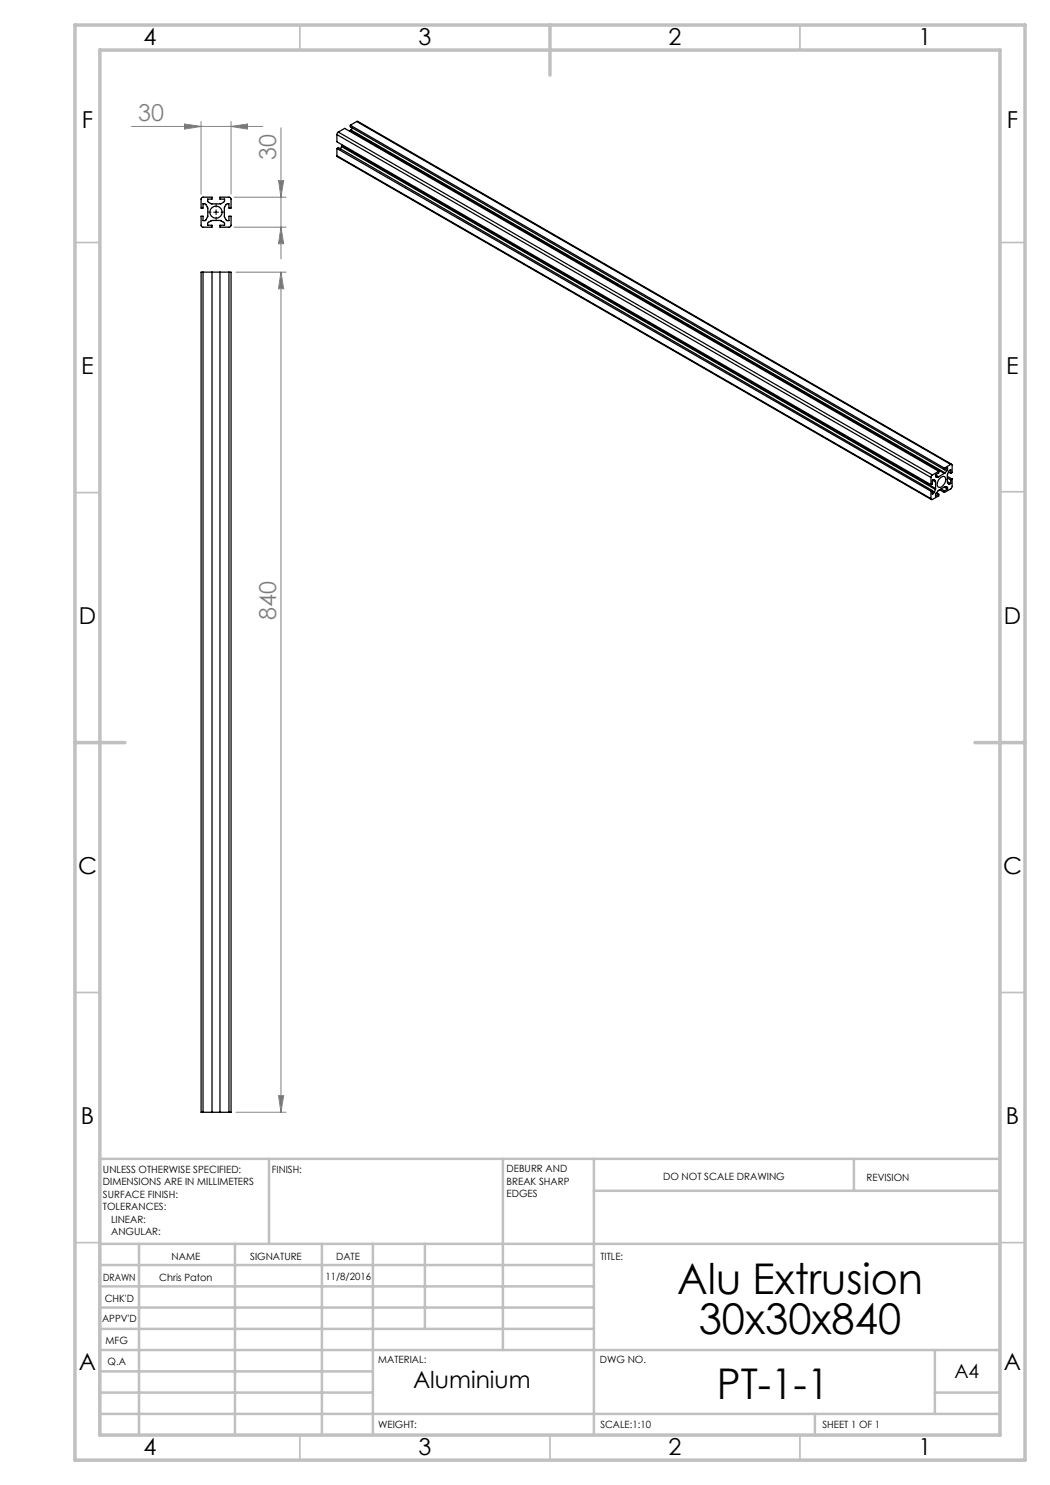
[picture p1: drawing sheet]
<svg xmlns="http://www.w3.org/2000/svg" width="210mm" height="297mm" viewBox="0 0 210 297" stroke-linecap="round" stroke-linejoin="round" font-family="sans-serif">
<g fill="none" stroke="#808080" stroke-width=".2">
<path d="M26.3 25.3h26.3M36.9 24.8l3.3 .5-3.3 .5zM40.2 24.3v14.5M46.2 25.3l3.3-.5v1zM46.2 24.3v14.5M46.8 39.4h10.4M55.7 36.1h1l-.5 3.3zM56.2 25.6v26.2M46.8 45.4h10.4M47.2 54.4h10M56.2 45.4l.5 3.4h-1zM56.2 54.4l.5 3.3h-1z"/>
<path d="M56.2 54.4v168.1M55.7 219.1h1l-.5 3.4zM47.2 222.5h10"/>
</g>
<path d="M42.2 42.4h-.7M43.2 41.4v-.7M43.2 43.4v.7M44.2 42.4h.7" fill="none" stroke="#000" stroke-width=".2" stroke-dasharray="15.2 1.3 1.3 1.3"/>
<path d="M42.7 42.4h1M43.2 41.9v1" fill="none" stroke="#000" stroke-width=".2"/>
<g fill="none" stroke="#c0c0c0" stroke-width=".35">
<path d="M60 5v5M160 5v5M15 48.5h5M200 48.5h5M15 98.5h5M200 98.4h5M15 198.5h5M200 198.5h5M15 248.5h5M200 248.5h5M60 287v5M110 287v5"/>
<path d="M160 287v5"/>
</g>
<g fill="none" stroke="#c0c0c0" stroke-width=".5">
<path d="M53.8 231.8v17M100.6 231.8v38.2M118.8 231.8v55.2M118.8 238.2h81.2M170.8 231.8v6.4M200 231.8h-180v55.2M20 248.8h180M20 257.3h98.8M20 253h98.8M27.8 248.8v38.2M47 248.8v38.2M64.4 248.8v38.2"/>
<path d="M74.6 248.8v38.2M85 248.8v17M20 265.8h98.8M20 261.5h98.8M20 278.5h54.6M20 274.3h54.6M20 270h180M187 278.5h13M187 270v12.8M20 282.8h180M163 282.8v4.2"/>
</g>
<path d="M15 5h190v287h-190zM20 10h180v277h-180zM110 5v10M15 148.5h10M195 148.5h10" fill="none" stroke="#c0c0c0" stroke-width=".7"/>
<g fill="#808080">
<path d="M36.9 24.8l3.3 .5-3.3 .5zM46.2 25.3l3.3-.5v1z"/>
<path d="M55.7 36.1h1l-.5 3.3zM56.2 45.4l.5 3.4h-1z"/>
<path d="M56.2 54.4l.5 3.3h-1zM55.7 219.1h1l-.5 3.4z"/>
</g>
<g fill="none" stroke="#000" stroke-width=".25">
<path d="M40.3 39.5l2.1-.1v.4h-.9v.4l.2 .3 .6 .3h1.8l.7-.4 .1-.6h-.9v-.4l2 .1 .2 .3v1.8h-.4v-.9l-.6 .2-.3 .6v1.9l.4 .7h.5v-.9h.4l-.1 2.1-.2 .1h-1.9v-.4h.9l-.1-.6-.7-.3h-1.8l-.7 .4-.1 .5h.9v.4l-2.1-.1-.1-2.1h.4v.9h.5l.5-.8v-1.7l-.4-.7-.6-.2v.9h-.4zM67.4 31.1v.2l118.9 68.6M67.4 26.9l118.8 68.6M67.4 26.9v1.5l118.8 68.5M67.4 29.7v1.4M67.4 29.7l118.8 68.5M67.4 31.1l118.8 68.6M67.4 29.7l.3-.2 118.8 68.6M67.7 26.4l-.3 .5M67.7 26.4l118.8 68.6M67.7 26.4l1.2-.7 118.8 68.6M68.3 29.3l118.8 68.6"/>
<path d="M68.3 29.3l-.2 .5M68.3 29.1v.2M68.3 29.1l118.8 68.6M68.3 28.9v.2M70.1 26.1l118.8 68.6M70.1 26.1l-.2 .1M70.1 25l118.8 68.6M70.1 25v.4l118.8 68.5M70.2 26l-.1 .1M70.2 26l118.8 68.6M70.5 25.6l-.3 .4M71.3 24.3h.2l118.8 68.5"/>
<path d="M71.3 24.3l-1.2 .7M71.3 24.3l118.8 68.6M40.6 54.4h-.4v168.1h.4M40.6 54.4v168.1M40.6 54.4h5.2M42.4 54.4v168.1M44 54.4v168.1M45.8 54.4h.4v168.1h-.4M45.8 54.4v168.1M186.2 95.5v1.4M186.2 98.2v1.5M186.5 95l-.3 .5"/>
<path d="M186.5 98.1l-.3 .1M186.5 98.1v.7l.2-.1M186.5 98.2l.4 .2M186.5 98.6l.2 .1M186.5 96l.6 .4M186.6 96l.5 .3M186.8 95.9l.1 .1M186.9 98.4l-.2 .3M186.9 96l-.4 .1v.7l-.3 .1M186.9 96l.2 .3M187.1 96.3v.1M187.1 97.9l-.2 .5"/>
<path d="M187.1 97.7v.2M187.1 96.4v1.3M187.1 95.1l.5 .3M187.1 95l.6 .4M187.1 95.3l.2 .1M187.3 95.4h.3M187.3 98.6l.4 .2M187.7 95.4h-.1M187.7 94.3v.3l-.6 .4v.3l.2 .1M187.7 98.8v.4l-1.2 .7h-.2l-.1-.2M187.7 94.3l-1.2 .7M187.9 98l1 .5"/>
<path d="M188 95.6a.62 .62 0 0 1 .8-.3 .62 .62 0 0 1 .3 .8 1.54 1.54 0 0 1-1.3 1.4 1.01 1.01 0 0 1 0-1.7zM188.2 97.8l.7 .4M188.8 97.4l.7 .4M188.9 94.7l-1.2 .7M188.9 93.6v.3M188.9 98.2v.3M188.9 93.9l.5 .3M189 94.6l-.1 .1M189.2 97.4l.3 .2M189.3 93.7l.2 .1M189.4 94.2l-.4 .4M189.5 95.6l.6 .4"/>
<path d="M189.5 96.3l.6 .4M189.5 95.3l.9 .5M189.5 93.8l-.1 .4M189.5 97.6l-.1-.2h-.5l-1.2 .7-.6 .6v.5l.6-.4M189.5 93.8v-.2l-.6 .3M189.5 97.6v.2M189.5 97.8l-.6 .4M189.6 96.6l.3 .2M189.7 94.4l.4 .3M190.1 92.9l.3 .1v1.5l-.3 .2M190.1 94.7v-.8l-.3 .3-.3 .7v1.6l.2 .3h.2M190.1 92.9l-1.2 .7"/>
<path d="M190.1 96v.7M190.1 96.7l-.2 .1M190.4 95.8l-.1 1.8-1.4 .9M190.4 95.8l-.3 .2M40.6 222.5h5.2"/>
<circle cx="43.2" cy="42.4" r="1.21"/>
</g>
<g font-size="8.5">
<text x="135.4" y="258.8">Alu Extrusion</text>
<text x="139.7" y="266.9">30x30x840</text>
<text x="143.4" y="279.7">PT-1-1</text>
</g>
<g font-size="4.7">
<text x="28.7" y="9">4</text>
<text x="83.7" y="9">3</text>
<text x="133.7" y="9">2</text>
<text x="183.7" y="9">1</text>
<text x="16.4" y="25.5">F</text>
<text x="201.4" y="25.5">F</text>
<text x="16.2" y="74.8">E</text>
<text x="201.2" y="74.8">E</text>
<text x="15.8" y="124.8">D</text>
<text x="200.8" y="124.8">D</text>
<text x="15.6" y="174.8">C</text>
<text x="200.6" y="174.8">C</text>
<text x="16.2" y="224.8">B</text>
<text x="201.2" y="224.8">B</text>
<text x="15.8" y="274">A</text>
<text x="200.8" y="274">A</text>
<text x="82.6" y="277.6">Aluminium</text>
<text x="28.7" y="291">4</text>
<text x="83.7" y="291">3</text>
<text x="133.7" y="291">2</text>
<text x="183.7" y="291">1</text>
</g>
<g font-size="4.7" fill="#808080">
<text x="27.6" y="24.3">30</text>
<text x="55.2" y="32" transform="rotate(-90 55.2 32)">30</text>
<text x="55.2" y="124" transform="rotate(-90 55.2 124)">840</text>
</g>
<text font-size="3.9" x="190.9" y="275.5">A4</text>
<g font-size="2">
<text x="20.6" y="234.6">UNLESS OTHERWISE SPECIFIED:</text>
<text x="20.6" y="237.1">DIMENSIONS ARE IN MILLIMETERS</text>
<text x="20.6" y="239.6">SURFACE FINISH:</text>
<text x="54.4" y="234.6">FINISH:</text>
<text x="101.3" y="234.5">DEBURR AND</text>
<text x="101.3" y="237">BREAK SHARP</text>
<text x="101.3" y="239.5">EDGES</text>
<text x="132.6" y="236">DO NOT SCALE DRAWING</text>
<text x="173.3" y="236.2">REVISION</text>
<text x="20.6" y="242.1">TOLERANCES:</text>
<text x="22.2" y="244.6">LINEAR:</text>
<text x="22.2" y="247.1">ANGULAR:</text>
<text x="34.3" y="252">NAME</text>
<text x="50" y="251.9">SIGNATURE</text>
<text x="67.2" y="251.9">DATE</text>
<text x="120.1" y="251.9">TITLE:</text>
<text x="20.6" y="256.1">DRAWN</text>
<text x="31.8" y="256.1">Chris Paton</text>
<text x="65.1" y="255.9">11/8/2016</text>
<text x="20.9" y="260.3">CHK'D</text>
<text x="20.4" y="264.4">APPV'D</text>
<text x="21.1" y="268.8">MFG</text>
<text x="21.5" y="273">Q.A</text>
<text x="75.6" y="272.5">MATERIAL:</text>
<text x="120" y="272.5">DWG NO.</text>
<text x="75.6" y="285.5">WEIGHT:</text>
<text x="120.1" y="285.6">SCALE:1:10</text>
<text x="164.5" y="285.6">SHEET 1 OF 1</text>
</g>
</svg>
